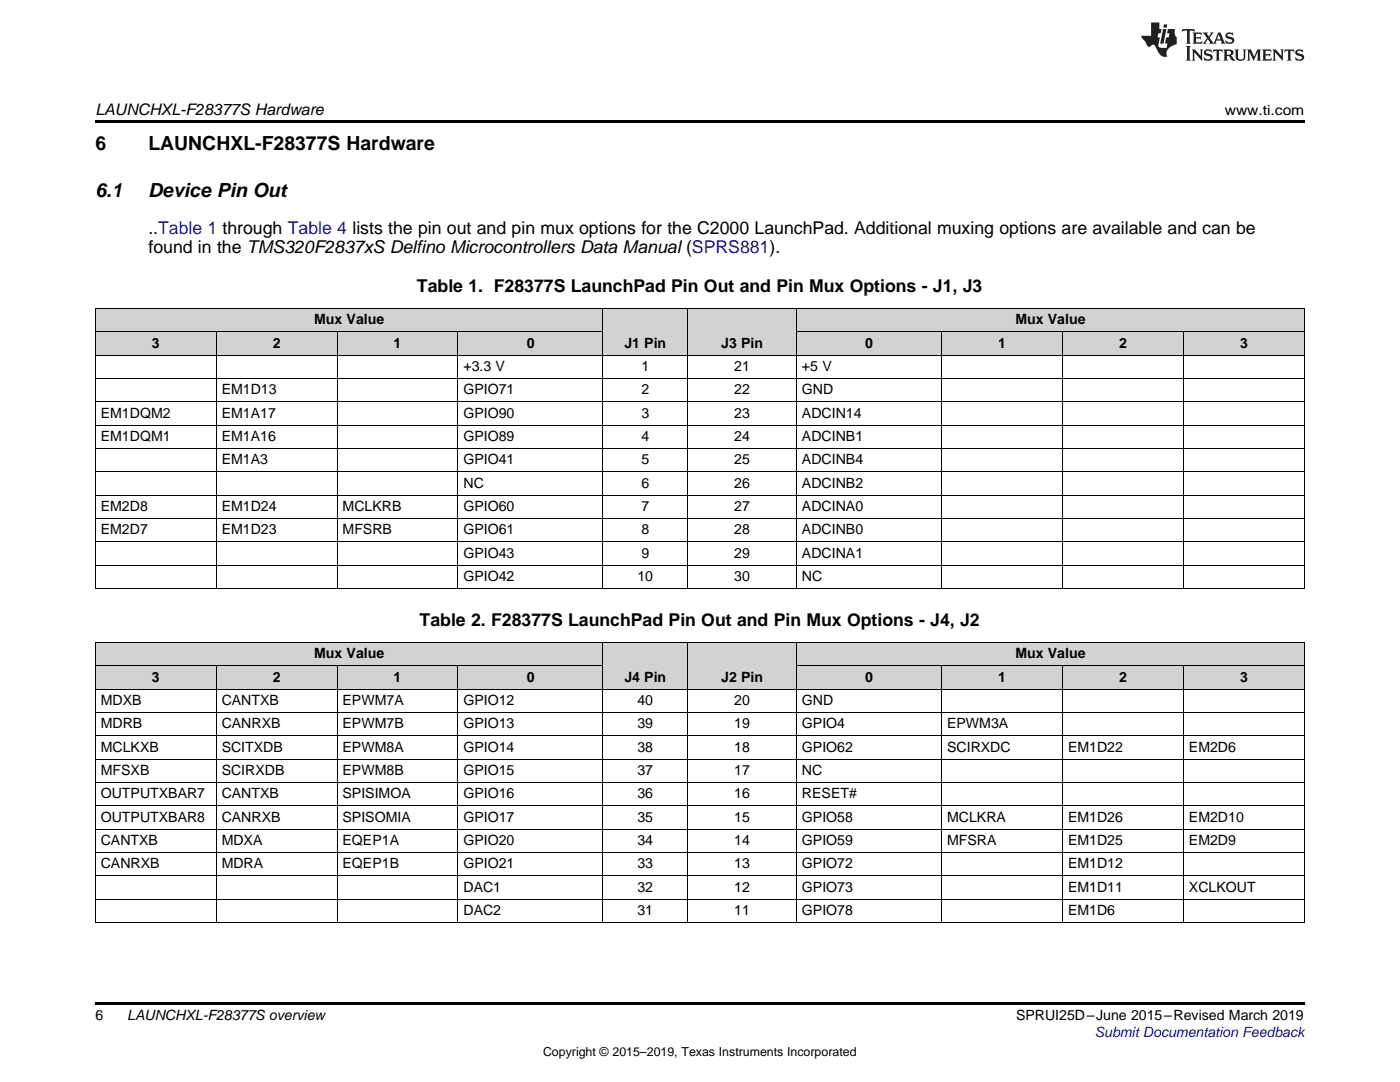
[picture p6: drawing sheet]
<svg xmlns="http://www.w3.org/2000/svg" width="279mm" height="216mm" viewBox="0 0 279 216" stroke-linecap="round" stroke-linejoin="round" font-family="sans-serif">
<g fill="#d2d2d2">
<path d="M120.4 128.2h16.9v9.3h-16.9z"/>
<path d="M137.3 128.2h21.7v9.3h-21.7z"/>
<path d="M19 132.9h24.2v4.6h-24.2z"/>
<path d="M43.2 132.9h24.1v4.6h-24.1z"/>
<path d="M67.3 132.9h24.1v4.6h-24.1z"/>
<path d="M91.4 132.9h29v4.6h-29z"/>
<path d="M159 132.9h29v4.6h-29z"/>
<path d="M188 132.9h24.1v4.6h-24.1z"/>
<path d="M212.1 132.9h24.1v4.6h-24.1z"/>
<path d="M236.2 132.9h24.1v4.6h-24.1z"/>
<path d="M19 128.2h24.2v4.7h-24.2z"/>
<path d="M43.2 128.2h24.1v4.7h-24.1z"/>
<path d="M67.3 128.2h24.1v4.7h-24.1z"/>
<path d="M91.4 128.2h29v4.7h-29z"/>
<path d="M159 128.2h29v4.7h-29z"/>
<path d="M188 128.2h24.1v4.7h-24.1z"/>
<path d="M212.1 128.2h24.1v4.7h-24.1z"/>
<path d="M236.2 128.2h24.1v4.7h-24.1z"/>
<path d="M120.4 61.6h16.9v9.3h-16.9z"/>
<path d="M137.3 61.6h21.7v9.3h-21.7z"/>
<path d="M19 66.3h24.2v4.6h-24.2z"/>
<path d="M43.2 66.3h24.1v4.6h-24.1z"/>
<path d="M67.3 66.3h24.1v4.6h-24.1z"/>
<path d="M91.4 66.3h29v4.6h-29z"/>
<path d="M159 66.3h29v4.6h-29z"/>
<path d="M188 66.3h24.1v4.6h-24.1z"/>
<path d="M212.1 66.3h24.1v4.6h-24.1z"/>
<path d="M236.2 66.3h24.1v4.6h-24.1z"/>
<path d="M19 61.6h24.2v4.7h-24.2z"/>
<path d="M43.2 61.6h24.1v4.7h-24.1z"/>
<path d="M67.3 61.6h24.1v4.7h-24.1z"/>
<path d="M91.4 61.6h29v4.7h-29z"/>
<path d="M159 61.6h29v4.7h-29z"/>
<path d="M188 61.6h24.1v4.7h-24.1z"/>
<path d="M212.1 61.6h24.1v4.7h-24.1z"/>
<path d="M236.2 61.6h24.1v4.7h-24.1z"/>
</g>
<path d="M19 24h241.3v.6h-241.3zM19 200h241.3v.6h-241.3z" fill="#000"/>
<g fill="none" stroke="#000" stroke-width=".2">
<path d="M19 75.5h241.3M19 70.9h241.3M19 66.2h101.4M19 61.6h241.3M19.1 61.6v55.9M43.1 66.3v51.2M67.3 66.3v51.2M91.4 66.3v51.2M120.3 61.6v55.9M137.2 61.6v55.9M158.9 61.6v55.9M159 66.2h101.3"/>
<path d="M187.9 66.3v51.2M212 66.3v51.2M236.2 66.3v51.2M260.3 61.6v55.9M19 98.8h241.3M19 94.2h241.3M19 89.5h241.3M19 84.9h241.3M19 80.2h241.3M19 117.5h241.3M19 112.8h241.3M19 108.1h241.3"/>
<path d="M19 103.5h241.3M19 137.5h241.3M19 132.8h101.4M19 128.2h241.3M19.1 128.2v55.9M43.1 132.9v51.2M67.3 132.9v51.2M91.4 132.9v51.2M120.3 128.2v55.9M137.2 128.2v55.9M158.9 128.2v55.9M159 132.8h101.3"/>
<path d="M187.9 132.9v51.2M212 132.9v51.2M236.2 132.9v51.2M260.3 128.2v55.9M19 156.1h241.3M19 151.5h241.3M19 146.8h241.3M19 142.2h241.3M19 179.4h241.3M19 174.7h241.3M19 170.1h241.3M19 165.4h241.3"/>
<path d="M19 160.8h241.3M19 184.1h241.3"/>
</g>
<g fill="#231f20">
<path d="M236 5.8l-.1 .6 .4-.3h.6v.2v2.1l-.2 .3h.9l-.2-.3v-2.1l.1-.2h.5l.5 .3-.2-.6zM238 6.5l.2 .4v1.5l-.2 .3h1.8l.2-.5a1.04 1.04 0 0 1-1.3 .1v-.6h.6l.3 .2v-.7l-.3 .2h-.6v-.6h.8l.4 .2-.2-.5zM240 6.5l.9 1.1-.9 1.1h.8l-.2-.2 .4-.7 .5 .7-.2 .2h1.5l-.2-.2 .2-.4h.9l.1 .4-.2 .2h1l-.3-.3-.7-1.9h-.5l-.9 2.1-.8-1.1 .9-1h-.8l.1 .3-.4 .5-.3-.6 .1-.2zM243.2 6.9l.4 .9h-.7zM244.8 6.6a.63 .63 0 0 0-.2 .7 .63 .63 0 0 0 .6 .4l.6 .2 .1 .2a.75 .75 0 0 1-.7 .4 .75 .75 0 0 1-.6-.5l.1 .7 .1-.1a1.11 1.11 0 0 0 1.5-.5 1.13 1.13 0 0 0-1.2-.9l-.1-.3a1.04 1.04 0 0 1 1.2 .2l-.2-.6-.2 .1-.4-.1zM236.7 9.2l.2 .3v2.2l-.2 .4h1l-.3-.4v-2.2l.3-.3zM237.8 9.9l.3 .3v1.5l-.3 .4h.8l-.2-.4v-1.3l1.5 1.7v-1.9l.2-.3h-.7l.2 .3v.9l-1.1-1.2zM240.5 10a.62 .62 0 0 0-.2 .7 .62 .62 0 0 0 .6 .4l.6 .2 .1 .2a.76 .76 0 0 1-.7 .4 .76 .76 0 0 1-.7-.5l.2 .7 .1-.1a1.11 1.11 0 0 0 1.5-.6 1.13 1.13 0 0 0-1.2-.8l-.1-.3a1.04 1.04 0 0 1 1.2 .1l-.2-.5-.2 .1-.5-.2zM242.2 9.9l-.2 .6a.61 .61 0 0 1 .8-.3v1.5l-.2 .4h.9l-.2-.4v-1.5a.63 .63 0 0 1 .7 .3l-.1-.6zM244.1 9.9l.3 .3v1.5l-.3 .4h1l-.2-.2-.1-.7 .6 .2a.76 .76 0 0 0 1.2 .6l-1-.9a.58 .58 0 0 0 .6-.6 .58 .58 0 0 0-.5-.6zM244.9 10.2l.1-.1a.45 .45 0 0 1 .5 .1 .45 .45 0 0 1 .1 .5l-.8 .2zM246.4 9.9l.2 .2a2.17 2.17 0 0 0 .3 1.9 .99 .99 0 0 0 1.6-.7v-1.1l.2-.3h-.7l.2 .2a1.92 1.92 0 0 1-.2 1.7 .6 .6 0 0 1-.9-.5v-1.1l.2-.3zM248.9 9.9l.2 .3v1.5l-.2 .4h.7l-.2-.4v-1.4l.8 1.8 .8-1.8v1.4l-.2 .4h.9l-.2-.4v-1.5l.2-.3h-.8l-.6 1.4-.6-1.4zM251.9 9.9l.2 .3v1.5l-.2 .4h1.8l.1-.6a1.04 1.04 0 0 1-1.2 .2v-.6h.5l.4 .1v-.6l-.4 .2h-.5v-.6h.8l.3 .2-.1-.5zM254 9.9l.2 .3v1.5l-.2 .4h.7l-.2-.4v-1.3l1.5 1.7v-1.9l.2-.3h-.7l.2 .3v.9l-1.1-1.2zM256.4 9.9l-.1 .6a.61 .61 0 0 1 .7-.3l.1 1.5-.3 .4h1l-.3-.4 .1-1.5a.63 .63 0 0 1 .7 .3l-.1-.6zM258.7 10a.62 .62 0 0 0-.2 .7 .62 .62 0 0 0 .6 .4l.6 .2 .1 .2a.76 .76 0 0 1-.7 .4 .76 .76 0 0 1-.6-.5l.1 .7 .1-.1a1.11 1.11 0 0 0 1.6-.6 1.13 1.13 0 0 0-1.3-.8l-.1-.3a1.04 1.04 0 0 1 1.2 .1l-.1-.5-.2 .1-.5-.2z"/>
<path d="M229.7 4.5v2.6h-1.9v.4l.8 .9a.91 .91 0 0 0 1 .9 .56 .56 0 0 1 .5-.4 .56 .56 0 0 1 .5 .3l.4 .8a1.53 1.53 0 0 0 1.9 1.3 1.54 1.54 0 0 1 1-2.1l.9-.4v-1.4a1.52 1.52 0 0 1-.4-1.6h-1.3l-.2 .9h.5l-.2 .8h-.5l-.1 .9v.2l.4 .1-.2 .9a1.93 1.93 0 0 1-1.6-.3l.3-1.8h-.5l.2-.8h.4l.2-.9h-.4v-1.3zM232.1 5.8l-.6 2.9h.7l.6-2.9zM232.3 4.9l-.1 .6h.6l.2-.6z"/>
</g>
<g font-size="3.9">
<text x="19" y="30">6</text>
<text x="29.6" y="30">LAUNCHXL-F28377S Hardware</text>
<text x="19" y="39.4">6.1</text>
<text x="29.6" y="39.4">Device Pin Out</text>
</g>
<g font-size="3.5">
<text x="29.6" y="46.7">..Table 1 through Table 4 lists the pin out and pin mux options for the C2000 LaunchPad. Additional muxing options are available and can be</text>
<text x="29.6" y="50.6">found in the TMS320F2837xS Delfino Microcontrollers Data Manual (SPRS881).</text>
<text x="83.2" y="58.3">Table 1. F28377S LaunchPad Pin Out and Pin Mux Options - J1, J3</text>
<text x="83.7" y="124.9">Table 2. F28377S LaunchPad Pin Out and Pin Mux Options - J4, J2</text>
</g>
<text font-size="3.2" x="19" y="23">LAUNCHXL-F28377S Hardware</text>
<g font-size="2.8">
<text x="244.4" y="23">www.ti.com</text>
<text x="62.7" y="64.7">Mux Value</text>
<text x="202.6" y="64.7">Mux Value</text>
<text x="30.3" y="69.4">3</text>
<text x="54.4" y="69.4">2</text>
<text x="78.6" y="69.4">1</text>
<text x="105.1" y="69.4">0</text>
<text x="124.6" y="69.4">J1 Pin</text>
<text x="143.9" y="69.4">J3 Pin</text>
<text x="172.7" y="69.4">0</text>
<text x="199.2" y="69.4">1</text>
<text x="223.3" y="69.4">2</text>
<text x="247.5" y="69.4">3</text>
<text x="92.5" y="74">+3.3 V</text>
<text x="128" y="74">1</text>
<text x="146.5" y="74">21</text>
<text x="160.1" y="74">+5 V</text>
<text x="20.1" y="83.4">EM1DQM2</text>
<text x="44.2" y="78.7">EM1D13</text>
<text x="44.2" y="83.4">EM1A17</text>
<text x="92.5" y="78.7">GPIO71</text>
<text x="92.5" y="83.4">GPIO90</text>
<text x="128" y="78.7">2</text>
<text x="128" y="83.4">3</text>
<text x="146.5" y="78.7">22</text>
<text x="146.5" y="83.4">23</text>
<text x="160.1" y="78.7">GND</text>
<text x="160.1" y="83.4">ADCIN14</text>
<text x="20.1" y="88">EM1DQM1</text>
<text x="44.2" y="88">EM1A16</text>
<text x="92.5" y="88">GPIO89</text>
<text x="128" y="88">4</text>
<text x="146.5" y="88">24</text>
<text x="160.1" y="88">ADCINB1</text>
<text x="44.2" y="92.7">EM1A3</text>
<text x="92.5" y="92.7">GPIO41</text>
<text x="128" y="92.7">5</text>
<text x="146.5" y="92.7">25</text>
<text x="160.1" y="92.7">ADCINB4</text>
<text x="20.1" y="102">EM2D8</text>
<text x="44.2" y="102">EM1D24</text>
<text x="68.4" y="102">MCLKRB</text>
<text x="92.5" y="97.3">NC</text>
<text x="92.5" y="102">GPIO60</text>
<text x="128" y="97.3">6</text>
<text x="128" y="102">7</text>
<text x="146.5" y="97.3">26</text>
<text x="146.5" y="102">27</text>
<text x="160.1" y="97.3">ADCINB2</text>
<text x="160.1" y="102">ADCINA0</text>
<text x="20.1" y="106.6">EM2D7</text>
<text x="44.2" y="106.6">EM1D23</text>
<text x="68.4" y="106.6">MFSRB</text>
<text x="92.5" y="106.6">GPIO61</text>
<text x="128" y="106.6">8</text>
<text x="146.5" y="106.6">28</text>
<text x="160.1" y="106.6">ADCINB0</text>
<text x="92.5" y="111.3">GPIO43</text>
<text x="128" y="111.3">9</text>
<text x="146.5" y="111.3">29</text>
<text x="160.1" y="111.3">ADCINA1</text>
<text x="92.5" y="116">GPIO42</text>
<text x="127.2" y="116">10</text>
<text x="146.5" y="116">30</text>
<text x="160.1" y="116">NC</text>
<text x="62.7" y="131.3">Mux Value</text>
<text x="202.6" y="131.3">Mux Value</text>
<text x="30.3" y="136">3</text>
<text x="54.4" y="136">2</text>
<text x="78.6" y="136">1</text>
<text x="105.1" y="136">0</text>
<text x="124.6" y="136">J4 Pin</text>
<text x="143.9" y="136">J2 Pin</text>
<text x="172.7" y="136">0</text>
<text x="199.2" y="136">1</text>
<text x="223.3" y="136">2</text>
<text x="247.5" y="136">3</text>
<text x="20.1" y="140.7">MDXB</text>
<text x="44.2" y="140.7">CANTXB</text>
<text x="68.4" y="140.7">EPWM7A</text>
<text x="92.5" y="140.7">GPIO12</text>
<text x="127.2" y="140.7">40</text>
<text x="146.5" y="140.7">20</text>
<text x="160.1" y="140.7">GND</text>
<text x="20.1" y="145.3">MDRB</text>
<text x="20.1" y="150">MCLKXB</text>
<text x="44.2" y="145.3">CANRXB</text>
<text x="44.2" y="150">SCITXDB</text>
<text x="68.4" y="145.3">EPWM7B</text>
<text x="68.4" y="150">EPWM8A</text>
<text x="92.5" y="145.3">GPIO13</text>
<text x="92.5" y="150">GPIO14</text>
<text x="127.2" y="145.3">39</text>
<text x="127.2" y="150">38</text>
<text x="146.5" y="145.3">19</text>
<text x="146.5" y="150">18</text>
<text x="160.1" y="145.3">GPIO4</text>
<text x="160.1" y="150">GPIO62</text>
<text x="189" y="145.3">EPWM3A</text>
<text x="189" y="150">SCIRXDC</text>
<text x="213.1" y="150">EM1D22</text>
<text x="237.3" y="150">EM2D6</text>
<text x="20.1" y="154.6">MFSXB</text>
<text x="44.2" y="154.6">SCIRXDB</text>
<text x="68.4" y="154.6">EPWM8B</text>
<text x="92.5" y="154.6">GPIO15</text>
<text x="127.2" y="154.6">37</text>
<text x="146.5" y="154.6">17</text>
<text x="160.1" y="154.6">NC</text>
<text x="20.1" y="159.3">OUTPUTXBAR7</text>
<text x="44.2" y="159.3">CANTXB</text>
<text x="68.4" y="159.3">SPISIMOA</text>
<text x="92.5" y="159.3">GPIO16</text>
<text x="127.2" y="159.3">36</text>
<text x="146.5" y="159.3">16</text>
<text x="160.1" y="159.3">RESET#</text>
<text x="20.1" y="163.9">OUTPUTXBAR8</text>
<text x="44.2" y="163.9">CANRXB</text>
<text x="68.4" y="163.9">SPISOMIA</text>
<text x="92.5" y="163.9">GPIO17</text>
<text x="127.2" y="163.9">35</text>
<text x="146.5" y="163.9">15</text>
<text x="160.1" y="163.9">GPIO58</text>
<text x="189" y="163.9">MCLKRA</text>
<text x="213.1" y="163.9">EM1D26</text>
<text x="237.3" y="163.9">EM2D10</text>
<text x="20.1" y="168.6">CANTXB</text>
<text x="20.1" y="173.2">CANRXB</text>
<text x="44.2" y="168.6">MDXA</text>
<text x="44.2" y="173.2">MDRA</text>
<text x="68.4" y="168.6">EQEP1A</text>
<text x="68.4" y="173.2">EQEP1B</text>
<text x="92.5" y="168.6">GPIO20</text>
<text x="92.5" y="173.2">GPIO21</text>
<text x="127.2" y="168.6">34</text>
<text x="127.2" y="173.2">33</text>
<text x="146.5" y="168.6">14</text>
<text x="146.5" y="173.2">13</text>
<text x="160.1" y="168.6">GPIO59</text>
<text x="160.1" y="173.2">GPIO72</text>
<text x="189" y="168.6">MFSRA</text>
<text x="213.1" y="168.6">EM1D25</text>
<text x="213.1" y="173.2">EM1D12</text>
<text x="237.3" y="168.6">EM2D9</text>
<text x="92.5" y="177.9">DAC1</text>
<text x="127.2" y="177.9">32</text>
<text x="146.5" y="177.9">12</text>
<text x="160.1" y="177.9">GPIO73</text>
<text x="213.1" y="177.9">EM1D11</text>
<text x="237.3" y="177.9">XCLKOUT</text>
<text x="92.5" y="182.6">DAC2</text>
<text x="127.2" y="182.6">31</text>
<text x="146.5" y="182.6">11</text>
<text x="160.1" y="182.6">GPIO78</text>
<text x="213.1" y="182.6">EM1D6</text>
<text x="19" y="203.5">6</text>
<text x="25.4" y="203.6">LAUNCHXL-F28377S overview</text>
<text x="202.8" y="203.6">SPRUI25D–June 2015–Revised March 2019</text>
</g>
<text font-size="2.8" fill="#00f" x="218.5" y="206.9">Submit Documentation Feedback</text>
<text font-size="2.5" x="108.4" y="210.7">Copyright © 2015–2019, Texas Instruments Incorporated</text>
</svg>
